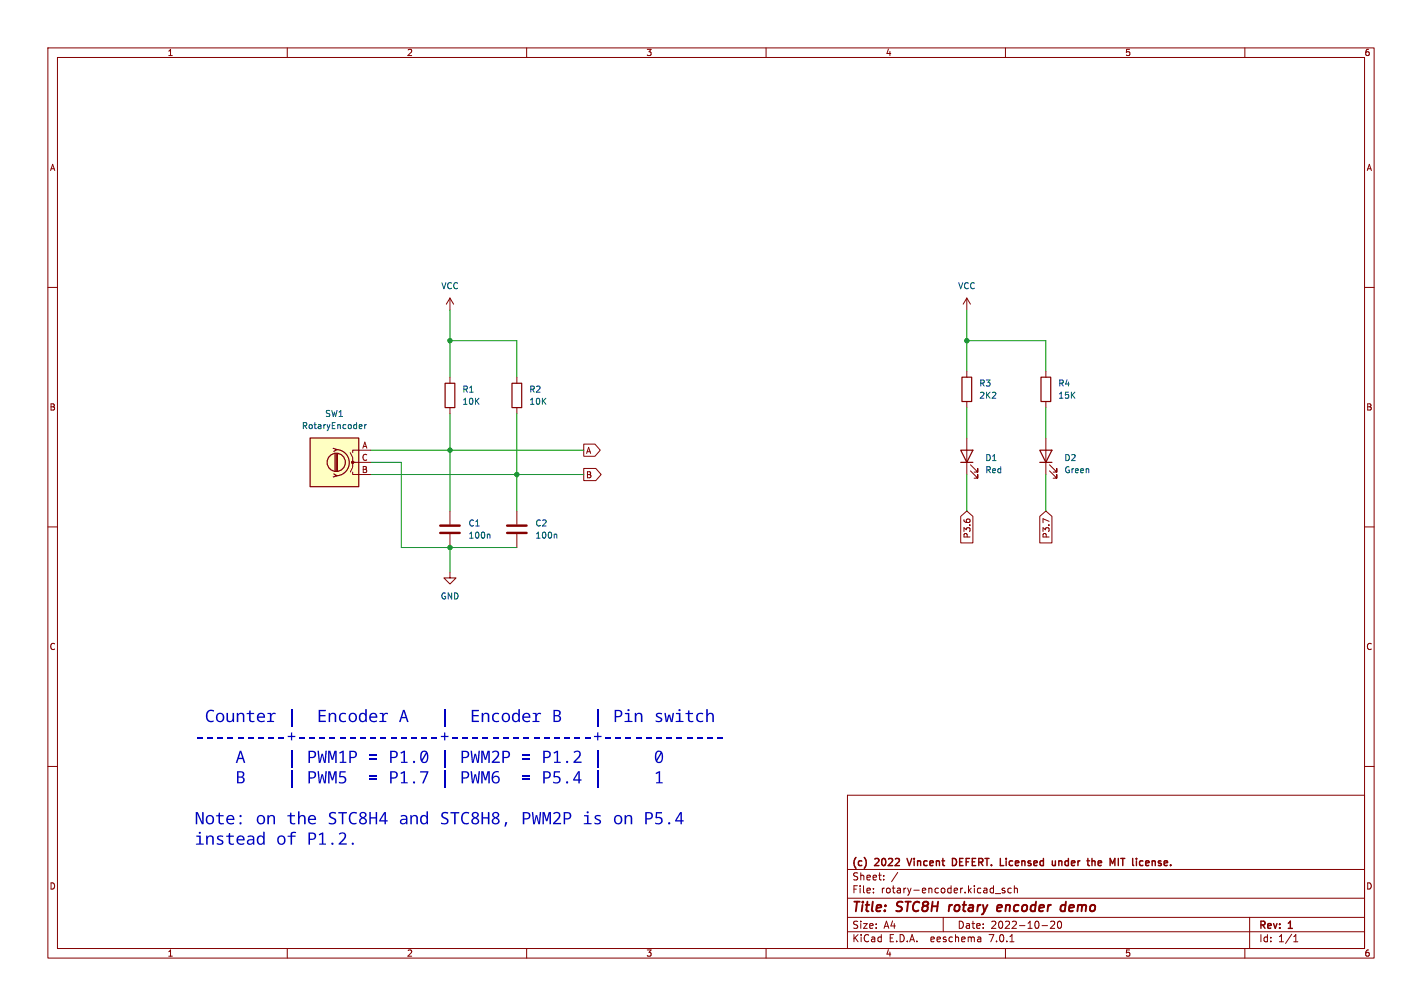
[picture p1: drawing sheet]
<svg xmlns="http://www.w3.org/2000/svg" width="297mm" height="210mm" viewBox="0 0 297 210" stroke-linecap="round" stroke-linejoin="round" font-family="sans-serif">
<g fill="none" stroke="#840000" stroke-width=".21">
<path d="M10 10h277v190h-277zM12 12h273v186h-273zM60 10v2M110 10v2M160 10v2M210 10v2M260 10v2M10 60h2M285 60h2M94 62.2l-.8 1.3M94 62.2v2.6M94 78.7v1.3"/>
<path d="M94 62.2l.7 1.3M107.9 78.7v1.3M201.9 62.2l-.7 1.3M201.9 62.2v2.6M201.9 77.5v1.2M201.9 62.2l.8 1.3M218.4 77.5v1.2M73.2 94.5l.5 1v1h.5M73.7 98.6v.5h3.8M77.5 94h-3.8v.5M77.5 96.5h-3.8v1l-.5 1.1M94 85.1v1.3"/>
<path d="M107.9 85.1v1.3M121.9 97.8h2.5l1.2 1.3-1.2 1.2h-2.5zM121.9 92.7h2.4l1.1 1.3-1.1 1.3h-2.4zM201.9 83.8v1.3M201.9 91.4v7.7M202.7 98.3l1.5 1.5v-.7v.7h-.7M202.7 97l1.5 1.6v-.8v.8h-.7M218.4 83.8v1.3M218.4 91.4v7.7M219.2 98.3l1.5 1.5v-.7v.7h-.7M219.2 97l1.5 1.6v-.8v.8h-.7M10 110h2"/>
<path d="M94 119.4v1.3h1.2l-1.2 1.2-1.3-1.2h1.3M94 106.7v2.8M94 111.5v2.8M107.9 106.7v2.8M107.9 111.5v2.8M200.7 107.8l1.2-1.1 1.3 1.1v5.5h-2.5zM217.2 107.8l1.2-1.1 1.3 1.1v5.5h-2.5zM219.1 108.8l-1.3-.5v.8M285 110h2M10 160h2M285 160h2M177 166h108v32h-108z"/>
<path d="M60 198v2M110 198v2M160 198v2M177 194.5h108M177 191.5h108M177 187.5h108M177 181.5h108M182.4 186.3v.1M182.4 185.5v.1M184.6 183.6v.1M184.6 182.8v.1M197 191.5v3"/>
<path d="M204.6 195.6l.3 .2v.8M204.9 196.5l-.5 .1M204.9 196h-.5M207.9 186.5h1.1M209.9 185.5l-.4-.1-.2 .2 .1 .2 .5 .2v.3h-.6M210 198v2M210.9 196.6h.9M211.2 185.5l-.4-.1-.3 .3 .1 .6h.6M211.9 185.5l.2-.1 .3 .1 .1 .9M211.9 184.9v1.5M217.6 193.2h1.2M219.4 192.4l.6-.1 .3 .4-.9 1.1h.9"/>
<path d="M221 192.4l.2-.1a.8 .8 0 0 1 .5 .8 .8 .8 0 0 1-.5 .7l-.2-.1-.1-.5zM260 198v2M261 191.5v6.5M270.2 196.6h.9M270.2 195.5l.4-.4v1.5"/>
</g>
<path d="M209 188.9l-.6 .1-.2 .9 .3 .3h.3M209.2 189.4l-.9 .2M221.6 190.1h.8M222.5 189a.66 .66 0 0 0-.8 .1M222.6 188.2l-.2 2" fill="none" stroke="#840000" stroke-width=".4"/>
<path d="M189.4 179.2l.5 1.5M199.5 179.3l-.6-.1v1.5l.6-.1M220.4 179.7v1M228.1 179.8h.5l.1 .9M233.6 179.2v1.5M208.9 180.7h.7M220.4 180.6l-.4 .1" fill="none" stroke="#840000" stroke-width=".3"/>
<g fill="none" stroke="#840000" stroke-width=".25">
<path d="M200.9 78.7h2v5.1h-2zM217.4 78.7h2.1v5.1h-2.1zM64.8 91.4h10.1v10.2h-10.1zM69.6 93.6l.8 .3-.7 .3M69.7 98.9l.7 .4-.8 .3M70 94.7v3.6M70.2 93.9a2.73 2.73 0 0 1 2.7 2.7 2.73 2.73 0 0 1-2.7 2.7M70.2 94.7v3.6M70.5 94.7v3.6M93 80h2v5.1h-2zM106.9 80h2.1v5.1h-2.1zM200.7 94h2.5l-1.3 2.5z"/>
<path d="M200.7 96.5h2.5M217.2 94h2.5l-1.3 2.5zM217.2 96.5h2.5"/>
<circle cx="70.2" cy="96.5" r="1.9"/>
</g>
<path d="M91.9 111.3h4.1M91.9 109.7h4.1M105.9 111.3h4.1M105.9 109.7h4.1" fill="none" stroke="#840000" stroke-width=".51"/>
<path d="M75.2 88.6l.4 .1v.2l-.6 .2M75.6 89.4l-.4 .1M76.2 88.6v.9M76.5 88.6l-.3 .3M102.2 111.5l.1 .2v.6M116.1 111.5l.2 .2v.6" fill="none" stroke="#006464" stroke-width=".21"/>
<path d="M64.8 91.4h10.1v10.2h-10.1z" fill="#ffffc2" stroke="#ffffc2" stroke-width=".21"/>
<circle cx="73.7" cy="96.5" r=".25" fill="#840000" stroke="#840000" stroke-width=".21"/>
<path d="M55.8 148.8h.8l.1 .4 .3-.4 .6 .1-.1 .2h-.6l-.2 .5v.9h.5v.2h-1.4v-.2h.6v-1.4l-.6-.1z" fill="#0000c2"/>
<path d="M60.9 148v3.6" fill="none" stroke="#0000c2" stroke-width=".26"/>
<path d="M79.3 148.8h.8v.4l.4-.4 .6 .1-.1 .2h-.6l-.2 .5-.1 .9h.6v.2h-1.5v-.2h.6v-1.4l-.5-.1z" fill="#0000c2"/>
<path d="M92.9 148v3.6" fill="none" stroke="#0000c2" stroke-width=".26"/>
<path d="M111.3 148.8h.7l.1 .4 .4-.4 .5 .1-.1 .2h-.5l-.3 .5v.9h.6v.2h-1.5v-.2h.6v-1.4l-.5-.1z" fill="#0000c2"/>
<path d="M124.8 148v3.6" fill="none" stroke="#0000c2" stroke-width=".26"/>
<g fill="#0000c2">
<path d="M132.6 148.8h.2l.1 .3 .5-.3 .6 .2 .2 1.7h-.3l-.1-1.4-.3-.3-.5 .3-.1 1.4h-.3z"/>
<path d="M147.5 148h.3v1.1l.6-.3 .6 .3 .1 1.6h-.3v-1.4l-.5-.3-.2 .1-.2 .3-.1 1.3h-.3z"/>
<path d="M41.2 153.9h1v.3h-1z"/>
<path d="M43.3 153.9h1.1v.3h-1.1z"/>
<path d="M45.4 153.9h1.1v.3h-1.1z"/>
<path d="M47.6 153.9h1v.3h-1z"/>
<path d="M49.7 153.9h1.1v.3h-1.1z"/>
<path d="M51.8 153.9h1.1v.3h-1.1z"/>
<path d="M54 153.9h1v.3h-1z"/>
<path d="M56.1 153.9h1.1v.3h-1.1z"/>
<path d="M58.2 153.9h1.1v.3h-1.1z"/>
<path d="M60.8 152.9h.2v.7h.7v.3h-.7v.7h-.2v-.7h-.7v-.3h.7z"/>
<path d="M62.5 153.9h1.1v.3h-1.1z"/>
<path d="M64.6 153.9h1.1v.3h-1.1z"/>
<path d="M66.8 153.9h1v.3h-1z"/>
<path d="M68.9 153.9h1.1v.3h-1.1z"/>
<path d="M71 153.9h1.1v.3h-1.1z"/>
<path d="M73.2 153.9h1v.3h-1z"/>
<path d="M75.3 153.9h1.1v.3h-1.1z"/>
<path d="M77.4 153.9h1.1v.3h-1.1z"/>
<path d="M79.5 153.9h1.1v.3h-1.1z"/>
<path d="M81.7 153.9h1v.3h-1z"/>
<path d="M83.8 153.9h1.1v.3h-1.1z"/>
<path d="M85.9 153.9h1.1v.3h-1.1z"/>
<path d="M88.1 153.9h1v.3h-1z"/>
<path d="M90.2 153.9h1.1v.3h-1.1z"/>
<path d="M92.7 152.9h.3v.7h.7v.3h-.7v.7h-.3v-.7h-.6v-.3h.6z"/>
<path d="M94.5 153.9h1v.3h-1z"/>
<path d="M96.6 153.9h1.1v.3h-1.1z"/>
<path d="M98.7 153.9h1.1v.3h-1.1z"/>
<path d="M100.9 153.9h1v.3h-1z"/>
<path d="M103 153.9h1.1v.3h-1.1z"/>
<path d="M105.1 153.9h1.1v.3h-1.1z"/>
<path d="M107.3 153.9h1v.3h-1z"/>
<path d="M109.4 153.9h1.1v.3h-1.1z"/>
<path d="M111.5 153.9h1.1v.3h-1.1z"/>
<path d="M113.7 153.9h1v.3h-1z"/>
<path d="M115.8 153.9h1.1v.3h-1.1z"/>
<path d="M117.9 153.9h1.1v.3h-1.1z"/>
<path d="M120 153.9h1.1v.3h-1.1z"/>
<path d="M122.2 153.9h1v.3h-1z"/>
<path d="M124.7 152.9h.3v.7h.6v.3h-.6v.7h-.3v-.7h-.6v-.3h.6z"/>
<path d="M126.4 153.9h1.1v.3h-1.1z"/>
<path d="M128.6 153.9h1v.3h-1z"/>
<path d="M130.7 153.9h1.1v.3h-1.1z"/>
<path d="M132.8 153.9h1.1v.3h-1.1z"/>
<path d="M135 153.9h1v.3h-1z"/>
<path d="M137.1 153.9h1.1v.3h-1.1z"/>
<path d="M139.2 153.9h1.1v.3h-1.1z"/>
<path d="M141.4 153.9h1v.3h-1z"/>
<path d="M143.5 153.9h1.1v.3h-1.1z"/>
<path d="M145.6 153.9h1.1v.3h-1.1z"/>
<path d="M147.8 153.9h1v.3h-1z"/>
<path d="M149.9 153.9h1.1v.3h-1.1z"/>
</g>
<path d="M60.9 156.6v3.5M92.9 156.6v3.5" fill="none" stroke="#0000c2" stroke-width=".26"/>
<path d="M119.8 157l.8-.3 .6 .3 .1 .4-.1 .4-1 1.2h1.3v.3h-1.7v-.3l1-1.1 .2-.5-.3-.4h-.4l-.3 .2z" fill="#0000c2"/>
<path d="M124.8 156.6v3.5M60.9 160.8v3.6M92.9 160.8v3.6M124.8 160.8v3.6" fill="none" stroke="#0000c2" stroke-width=".26"/>
<g fill="#0000c2">
<path d="M64.6 170.4l.7-.3 .5 .3 .2 .8h-1.4l.3 .6h.5l.5-.1v.3l-.8 .1-.6-.3-.2-.9h1.4l-.1-.4-.4-.1-.4 .1-.2 .4h-.3z"/>
<path d="M124.3 170.3l.5-.2 .7 .1-.1 .3-.6-.1-.3 .2 .1 .2 .9 .5v.4l-.2 .3-.6 .1-.6-.1v-.3l.8 .1 .3-.2-.1-.2-.8-.5z"/>
<path d="M51.7 174.6l.8-.2 .5 .2 .1 1.7h-.2l-.1-.2-.5 .3-.6-.2-.2-.4h.4l.1 .3h.3l.4-.2 .1-.3v-.2h-.5l-.4 .2v.2h-.4l.4-.5 .9-.1-.2-.5-.8 .1z"/>
<path d="M53.9 174.6l.6-.2 .5 .3v-1.1h.3v2.7h-.3v-.2l-.6 .3-.6-.3-.2-.7h.4l.1 .5 .3 .2 .4-.1 .2-.5-.1-.6-.4-.3-.4 .2-.1 .6h-.4z"/>
<path d="M58.2 174.6l.6-.2 .7 .3 .1 .9-.3 .6-.7 .2-.5-.4-.2-.6h.3l.1 .5 .4 .2 .4-.1 .2-.5-.1-.6-.4-.3-.4 .2-.2 .6h-.3z"/>
<path d="M60.1 174.5l.6-.1v-.5l.3-.2h.9l-.1 .3-.5-.1-.3 .2v.3h.7v.3h-.7v1.6h-.3v-1.6h-.6z"/>
<circle cx="50.2" cy="170.4" r=".24"/>
<circle cx="50.2" cy="171.9" r=".24"/>
<circle cx="73.7" cy="176.1" r=".24"/>
</g>
<g fill="none" stroke="#009600" stroke-width=".21">
<path d="M94 64.8v13.9M94 71.1h13.9v7.6M201.9 64.8v12.7M201.9 71.1h16.5v6.4M77.5 96.5h6.3v17.8h24.1M77.5 94h44.4M77.5 99.1h44.4M94 86.4v20.3M107.9 86.4v20.3M201.9 85.1v6.3M201.9 99.1v7.6M218.4 85.1v6.3"/>
<path d="M218.4 99.1v7.6M94 114.3v5.1"/>
</g>
<g fill="#009600" stroke="#009600" stroke-width=".21">
<circle cx="94" cy="94" r=".46"/>
<circle cx="94" cy="114.3" r=".46"/>
<circle cx="107.9" cy="99.1" r=".46"/>
<circle cx="94" cy="71.1" r=".46"/>
<circle cx="201.9" cy="71.1" r=".46"/>
</g>
<g font-size="3.5" fill="#0000c2">
<text x="42.8" y="151.2">Counter</text>
<text x="66.2" y="151.2">Encoder</text>
<text x="83.3" y="151.2">A</text>
<text x="98.2" y="151.2">Encoder</text>
<text x="115.2" y="151.2">B</text>
<text x="128" y="151.2">Pin</text>
<text x="136.6" y="151.2">switch</text>
<text x="49.2" y="159.7">A</text>
<text x="64.1" y="159.7">PWM1P= P1.0</text>
<text x="96.1" y="159.7">PWM2P= P1.2</text>
<text x="136.6" y="159.7">0</text>
<text x="49.2" y="164">B</text>
<text x="64.1" y="164">PWM5 = P1.7</text>
<text x="96.1" y="164">PWM6 = P5.4</text>
<text x="136.6" y="164">1</text>
<text x="40.6" y="172.5">Note:</text>
<text x="53.4" y="172.5">on the</text>
<text x="68.4" y="172.5">STC8H4 and</text>
<text x="91.8" y="172.5">STC8H8,</text>
<text x="108.9" y="172.5">PWM2Pis</text>
<text x="128" y="172.5">on P5.4</text>
<text x="40.6" y="176.8">instead</text>
<text x="64.1" y="176.8">P1.2.</text>
</g>
<g font-size="2.8" fill="#840000">
<text x="178" y="190.8">Title:</text>
<text x="187.4" y="190.8">STC8H</text>
<text x="198.9" y="190.8">rotary</text>
<text x="209.6" y="190.8">encoder</text>
<text x="223.5" y="190.8">demo</text>
</g>
<g font-size="2.1" fill="#840000">
<text x="178" y="183.9">Sheet:</text>
<text x="178" y="181.1">(c)</text>
<text x="182.9" y="181.1">2022</text>
<text x="186.2" y="183.9">/</text>
<text x="190.2" y="181.1">Vincent</text>
<text x="199.9" y="181.1">DEFERT.</text>
<text x="210.4" y="181.1">Licensed</text>
<text x="221.7" y="181.1">under</text>
<text x="229.6" y="181.1">the</text>
<text x="234.7" y="181.1">MIT</text>
<text x="239.8" y="181.1">license.</text>
<text x="178" y="186.6">File:</text>
<text x="184" y="186.6">rotary-encoder.kicad_sch</text>
<text x="178" y="196.8">KiCad</text>
<text x="178" y="194">Size:</text>
<text x="184.6" y="194">A4</text>
<text x="185.7" y="196.8">E.D.A.</text>
<text x="194.4" y="196.8">eeschema</text>
<text x="200" y="194">Date:</text>
<text x="206.7" y="196.8">7.0.1</text>
<text x="206.9" y="194">2022-10-20</text>
<text x="263" y="194.2">Rev:</text>
<text x="263" y="196.8">Id:</text>
<text x="267" y="196.8">1/1</text>
<text x="269.2" y="194.2">1</text>
</g>
<g font-size="1.8" fill="#840000">
<text x="35" y="11.8">1</text>
<text x="85" y="11.8">2</text>
<text x="135" y="11.8">3</text>
<text x="185" y="11.8">4</text>
<text x="235" y="11.8">5</text>
<text x="285" y="11.8">6</text>
<text x="10.4" y="35.8">A</text>
<text x="285.4" y="35.8">A</text>
<text x="10.3" y="85.8">B</text>
<text x="285.3" y="85.8">B</text>
<text x="122.4" y="94.9">A</text>
<text x="122.4" y="100">B</text>
<text x="202.8" y="112.5" transform="rotate(-90 202.8 112.5)">P3.6</text>
<text x="219.4" y="112.5" transform="rotate(-90 219.4 112.5)">P3.7</text>
<text x="10.3" y="135.8">C</text>
<text x="285.3" y="135.8">C</text>
<text x="10.3" y="185.8">D</text>
<text x="285.3" y="185.8">D</text>
<text x="35" y="199.8">1</text>
<text x="85" y="199.8">2</text>
<text x="135" y="199.8">3</text>
<text x="185" y="199.8">4</text>
<text x="235" y="199.8">5</text>
<text x="285" y="199.8">6</text>
</g>
<g font-size="1.8" fill="#006464">
<text x="92.1" y="60.5">VCC</text>
<text x="200.1" y="60.5">VCC</text>
<text x="96.5" y="82.1">R1</text>
<text x="110.5" y="82.1">R2</text>
<text x="204.5" y="80.8">R3</text>
<text x="204.5" y="83.4">2K2</text>
<text x="221" y="80.8">R4</text>
<text x="221" y="83.4">15K</text>
<text x="63" y="89.7">RotaryEncoder</text>
<text x="67.9" y="87.2">SW1</text>
<text x="96.5" y="84.6">10K</text>
<text x="110.5" y="84.6">10K</text>
<text x="205.7" y="96.4">D1</text>
<text x="205.7" y="98.9">Red</text>
<text x="222.3" y="96.4">D2</text>
<text x="222.3" y="98.9">Green</text>
<text x="97.8" y="110">C1</text>
<text x="97.8" y="112.6">100n</text>
<text x="111.8" y="110">C2</text>
<text x="111.8" y="112.6">100n</text>
<text x="92" y="125.3">GND</text>
</g>
<g font-size="1.8" fill="#a90000">
<text x="75.6" y="93.7">A</text>
<text x="75.5" y="98.8">B</text>
<text x="75.5" y="96.3">C</text>
</g>
</svg>
